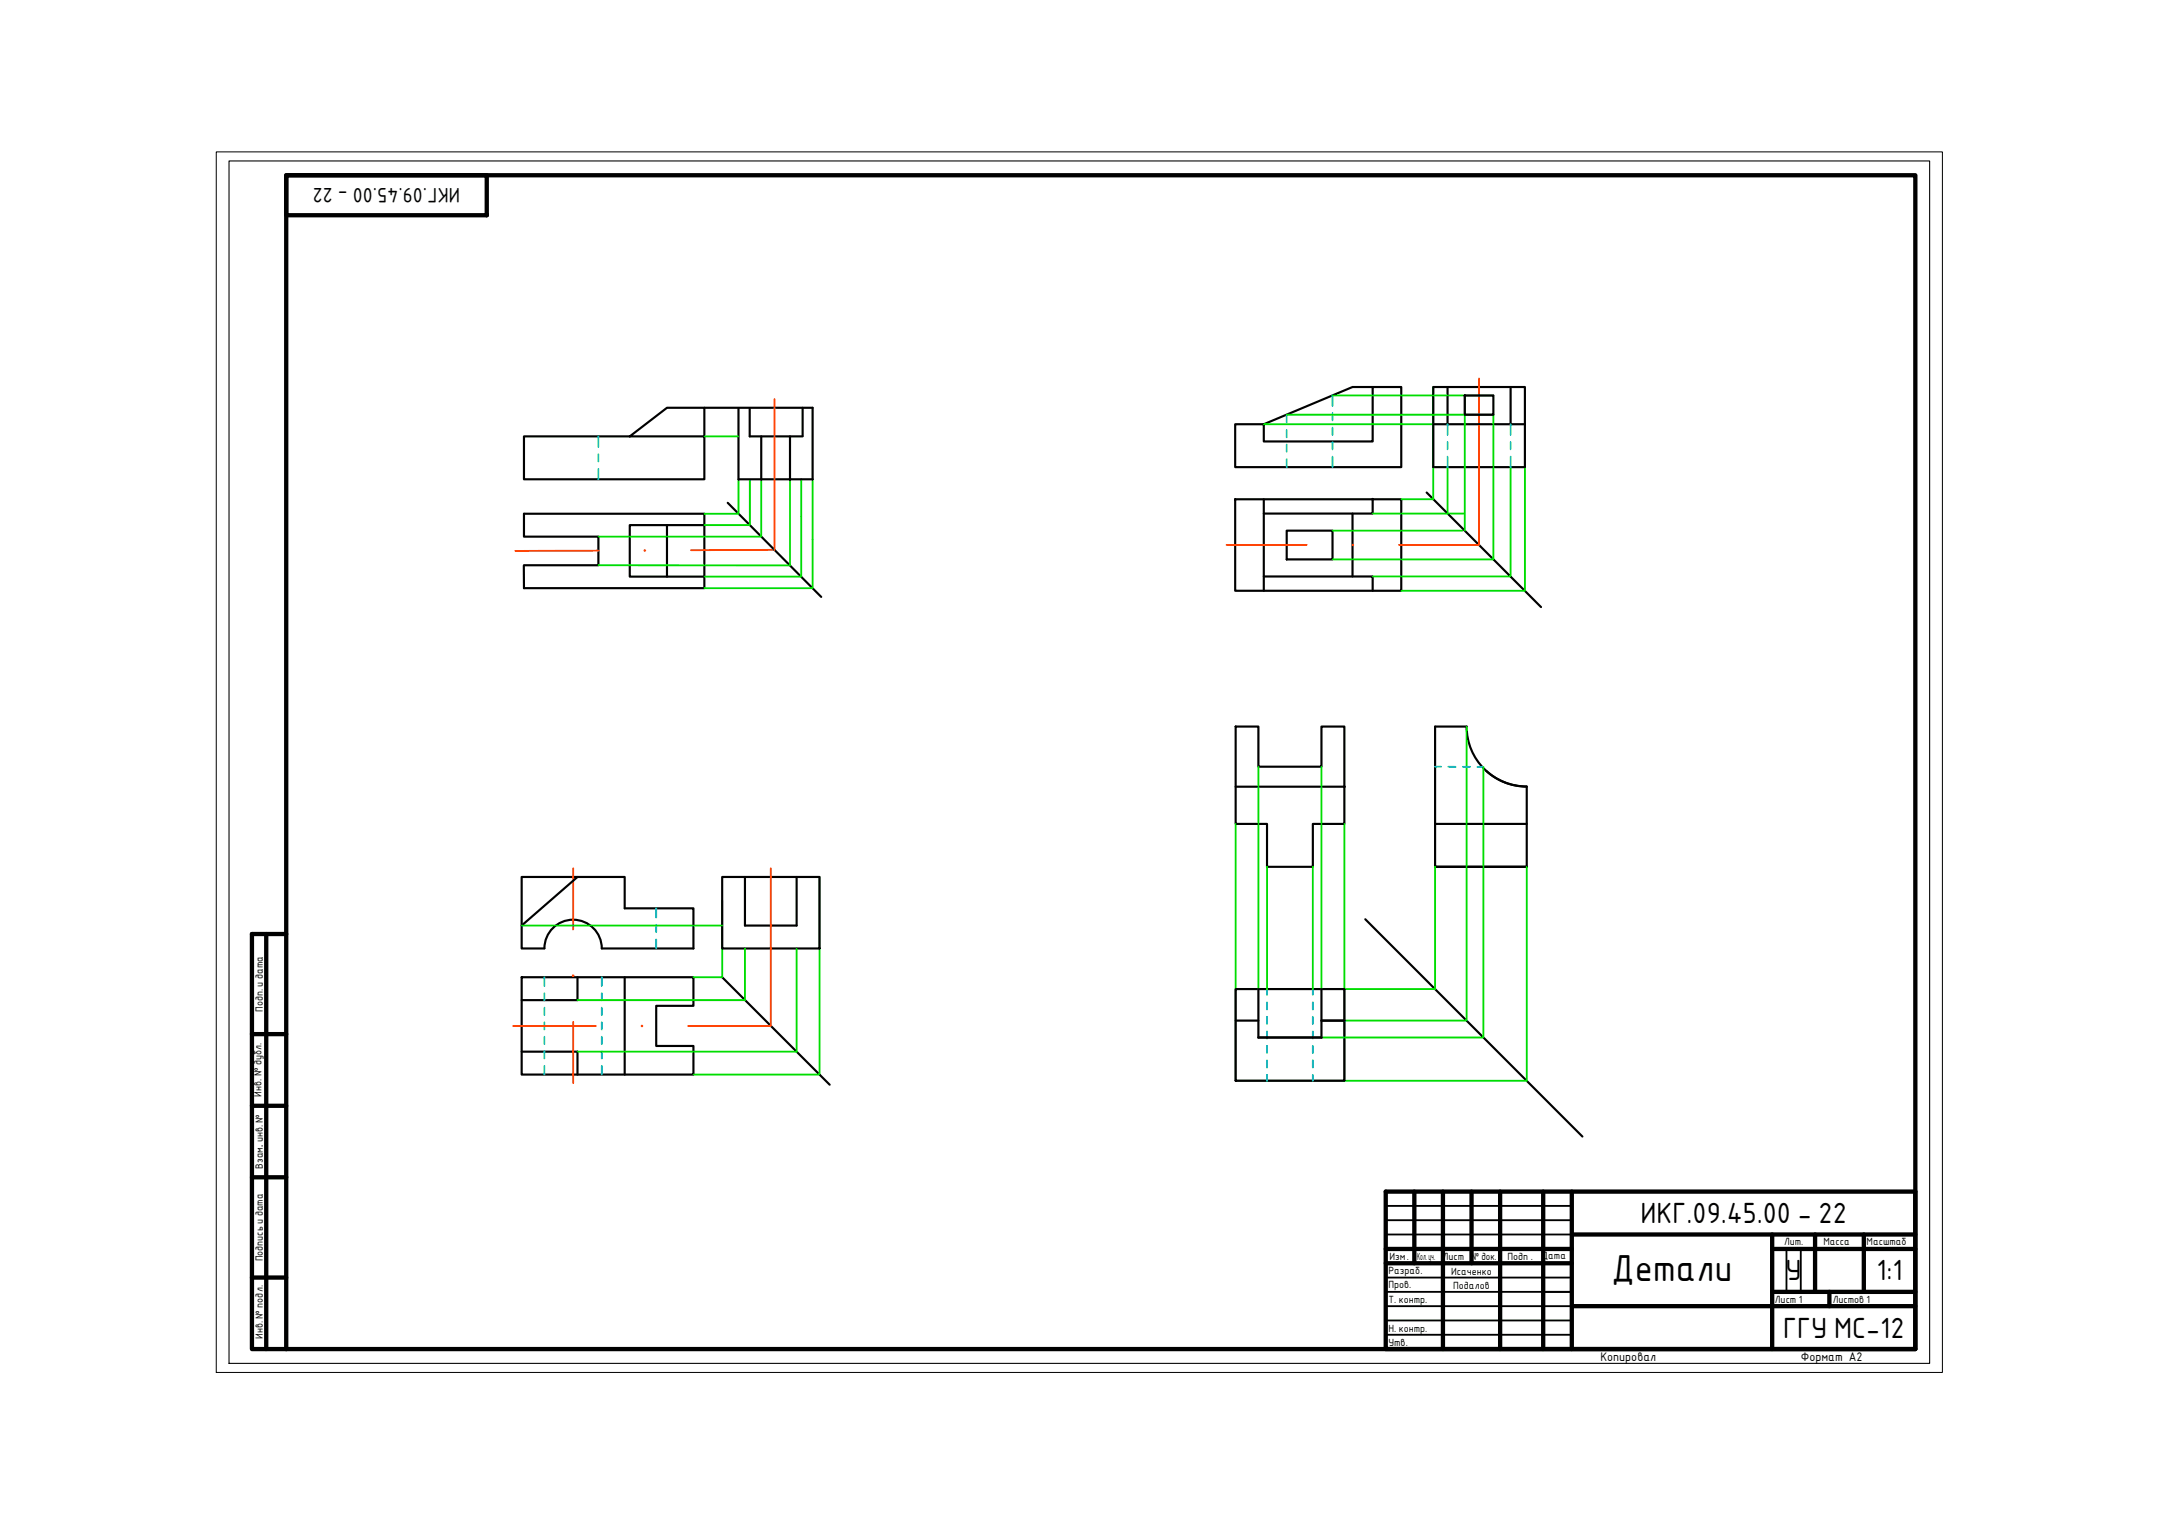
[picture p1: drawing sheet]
<svg xmlns="http://www.w3.org/2000/svg" width="297mm" height="210mm" viewBox="0 0 297 210" stroke-linecap="round" stroke-linejoin="round" font-family="sans-serif">
<!-- layer: 0 -->
<path d="M31.5 22.2h234.1v165.5h-234.1z" fill="none" stroke="#000" stroke-width=".15"/>
<path d="M39.4 24.1h224.2v161.6h-224.2zM36.6 128.6v57.1M39.4 128.6h-4.7v57.1h4.7M34.7 142.3h4.7M34.7 152.2h4.7M34.7 162h4.7M34.7 175.8h4.7" fill="none" stroke="#000" stroke-width=".59"/>
<path d="M39.4 128.6v57.1" fill="none" stroke="#000" stroke-width=".3"/>
<g fill="none" stroke="#000" stroke-width=".59">
<path d="M39.4 24.1h27.6v5.5h-27.6zM190.7 164h72.9v21.7h-72.9zM190.7 171.9h25.7M190.7 173.9h25.7M194.7 164v9.9M198.6 164v21.7M202.6 164v9.9M206.5 164v21.7M212.4 164v21.7M216.4 169.9h47.2M216.4 179.8h47.2M216.4 164v21.7"/>
<path d="M243.9 171.9h19.7M243.9 169.9v15.8M243.9 177.8h19.7M249.8 169.9v7.9M251.8 177.8v2M256.5 169.9v7.9"/>
</g>
<path d="M190.7 166h25.7M190.7 168h25.7M190.7 175.8h25.7M190.7 177.8h25.7M190.7 179.8h25.7M190.7 169.9h25.7M245.9 171.9v5.9M247.9 171.9v5.9M190.7 181.8h25.7M190.7 183.7h25.7" fill="none" stroke="#000" stroke-width=".25"/>
<g fill="none" stroke="#000" stroke-width=".3">
<path d="M97 56.1h14.9v9.9h-10.3v-9.8M103.2 56.2v3.9h7.3M110.5 56.1v3.9M188.9 53.3v7.5h-14.9v-2.4h-4v5.9h22.9v-11h-6.7l-12.2 5.1M197.3 53.3h12.6v11h-12.6zM197.3 58.4h12.6M199.2 53.3v5.1M201.6 54.4h4v2.7h-4zM207.9 53.3v5.1M72.1 77.8h10.3v-3.9h-10.3v-3.2h24.9v10.3h-24.9v-3.1M86.7 60.1l5.1-4h5.2v4h-24.9v5.9h24.9v-5.9M91.8 72.3v7.1"/>
<path d="M97 72.3h-10.3v7.1h10.3M100.2 69.2l12.8 13M104.8 60.1v5.9M108.7 60.1v5.9M170 68.7h22.9v12.6h-22.9zM174 79.3h14.9v2M174 68.7v12.6M177.1 73h6.3v4h-6.3zM186.2 70.7v8.6M188.9 68.7v2h-14.9M196.4 67.8l15.7 15.8M170.1 100h3.1v5.5h8.7v-5.5h3.1v13.4h-4.3v5.9h-6.3v-5.9h-4.3z"/>
<path d="M170.1 108.3h14.9M197.5 113.4h12.6M204.6 106.1a8.3 8.3 0 0 0 5.5 2.2 8.3 8.3 0 0 1-8.2-8.3h-4.4v19.3h12.6h-12.6M210.1 108.3v11M71.8 134.5h23.6v3.9h-5.1v5.6h5.1v3.9h-23.6zM74.9 130.5h-3.1v-9.8h14.2v4.3h9.4v5.5h-12.6M74.9 130.5a3.9 3.9 0 0 1 4-3.9 3.9 3.9 0 0 1 3.9 3.9M79.5 134.5v3.2h-7.7M79.5 120.7l-7.7 6.7M86 134.5v13.4M99.4 120.7h13.4v9.8h-13.4zM99.4 134.5l14.8 14.8"/>
<path d="M102.5 120.7v6.7h7.2v-6.7M170.1 136.1h14.9v12.7h-14.9zM173.2 136.1v6.7M181.9 136.1v6.7M187.9 126.5l29.9 29.9M71.8 144.8h7.7v3.1M170.1 140.5h3.1"/>
</g>
<path d="M106.6 54.9v20.8h-11.5M203.6 52.1v22.9h-11M82.4 75.8h-11.5M168.8 75h11.1M78.9 119.5v8.4M106.1 119.5v21.7h-11.4M70.6 141.2h11.4M78.9 140.6v8.5" fill="none" stroke="#ff3f00" stroke-width=".25"/>
<g fill="#ff3f00" stroke="#ff3f00" stroke-width=".14">
<circle cx="78.9" cy="134.3" r=".11"/>
<circle cx="88.4" cy="141.2" r=".11"/>
<circle cx="186.2" cy="75" r=".11"/>
<circle cx="88.8" cy="75.8" r=".11"/>
</g>
<g fill="none" stroke="#00bfff" stroke-width=".25">
<path d="M177.1 57.1v1.1M177.1 59.2v1M183.4 54.4v1.5M183.4 56.9v1M183.4 58.9v1M199.2 58.4v1.5M207.9 58.4v1.5M82.4 60.1v1.4M82.4 62.5v1M82.4 64.5v1.5M177.1 61.2v1M177.1 63.2v1.1"/>
<path d="M183.4 60.9v1M183.4 62.9v1.4M199.2 60.8v1M199.2 62.9v1.4M207.9 60.8v1M207.9 62.9v1.4M197.5 105.5h.9M199.4 105.5l1 .1M201.4 105.6h1M203.4 105.6h.8M74.9 134.5v1.2M74.9 136.7v1"/>
<path d="M74.9 138.7v1M82.8 134.5v1.2M82.8 136.7v1M82.8 138.7v1M90.3 125v1.3M90.3 127.3v1M90.3 129.3v1.2M174.4 136.1v.8M174.4 138v1M174.4 139.9v1M180.7 136.1v.8M180.7 138v1"/>
<path d="M180.7 139.9v1M74.9 140.7v1M74.9 142.7v1M74.9 144.7v1M74.9 146.7v1.2M82.8 140.7v1M82.8 142.7v1M82.8 144.7v1M82.8 146.7v1.2M174.4 142v1M174.4 143.9v1M174.4 145.9v1.1"/>
<path d="M174.4 147.9v.9M180.7 142v1M180.7 143.9v1M180.7 145.9v1.1M180.7 147.9v.9"/>
</g>
<g fill="none" stroke="#0d0" stroke-width=".25">
<path d="M174 58.4h23.3M177.1 57.1h28.5v19.9h-22.2M183.4 54.4h22.2M197.3 53.3v15.4h-4.4M201.6 54.4v18.6M97 60.1h4.6M101.6 66v4.7h-4.6M103.2 66.1v6.2h-6.2M104.8 66v7.9h-22.4M108.7 66v11.8h-26.3M110.3 66v13.4h-13.3M111.9 66v15h-14.9"/>
<path d="M183.4 73h17.9M188.9 70.7h12.6M199.2 64.3v6.4M207.9 64.3v15h-19M209.9 64.3v17h-17M170.1 113.4v35.4h14.9v-35.4M173.2 105.5v30.6M174.4 119.3v16.8M180.7 119.3v16.8M181.9 105.5v30.6M197.5 119.3v16.8h-27.4M201.9 100v40.5h-16.9"/>
<path d="M204.2 105.6v37.2h-22.3M210.1 119.3v29.5h-25.1M71.8 127.4h27.6M99.4 124v10.5h-4M102.5 130.5v7.2h-23M109.7 130.5v14.3h-30.2M112.8 120.7v27.2h-17.4"/>
</g>
<g fill="#000" stroke="#000" stroke-width=".14">
<circle cx="188.9" cy="68.7" r=".12"/>
<circle cx="185" cy="108.3" r=".12"/>
</g>
<path d="M173.2 142.8h8.7M181.9 140.5h3.1" fill="none" stroke="#000" stroke-width=".36"/>
<!-- layer: 0 -->
<path d="M29.8 20.9h237.6v168h-237.6z" fill="none" stroke="#000" stroke-width=".14"/>
<text font-size="5" x="221.8" y="176.4">Детали</text>
<g font-size="3.9">
<text x="225.8" y="168.4">ИКГ.09.45.00 - 22</text>
<text x="245.8" y="176.2">У</text>
<text x="258.3" y="176.2">1:1</text>
<text x="245.5" y="184.1">ГГУ МС-12</text>
</g>
<text font-size="2.8" x="63.3" y="25.9" transform="rotate(180 63.3 25.9)">ИКГ.09.45.00 - 22</text>
<g font-size="1.7">
<text x="220.3" y="187.3">Копировал</text>
<text x="247.9" y="187.3">Формат A2</text>
</g>
<g font-size="1.4">
<text x="36.2" y="139.3" transform="rotate(-90 36.2 139.3)">Подп. и дата</text>
<text x="36" y="151" transform="rotate(-90 36 151)">Инв. № дубл.</text>
<text x="36.2" y="160.9" transform="rotate(-90 36.2 160.9)">Взам. инв. №</text>
<text x="36.2" y="157.9" transform="rotate(-90 36.2 157.9)">.</text>
<text x="36.2" y="173.6" transform="rotate(-90 36.2 173.6)">Подпись и дата</text>
<text x="191.2" y="173.4">Изм.</text>
<text x="195.1" y="173.4">Кол. уч.</text>
<text x="198.6" y="173.4">Лист</text>
<text x="202.6" y="173.4">№ док.</text>
<text x="207.5" y="173.4">Подп .</text>
<text x="212.2" y="173.3">Дата</text>
<text x="245.6" y="171.4">Лит.</text>
<text x="251" y="171.4">Масса</text>
<text x="256.9" y="171.4">Масштаб</text>
<text x="191.1" y="175.3">Разраб.</text>
<text x="191.1" y="177.3">Пров.</text>
<text x="191.1" y="179.3">Т. контр.</text>
<text x="199.7" y="175.4">Исаченко</text>
<text x="200" y="177.4">Подалов</text>
<text x="244.3" y="179.4">Лист 1</text>
<text x="252.3" y="179.4">Листов 1</text>
<text x="36.2" y="184.3" transform="rotate(-90 36.2 184.3)">Инв. № подл.</text>
<text x="191.1" y="183.3">Н. контр.</text>
<text x="191.1" y="185.3">Утв.</text>
</g>
</svg>
